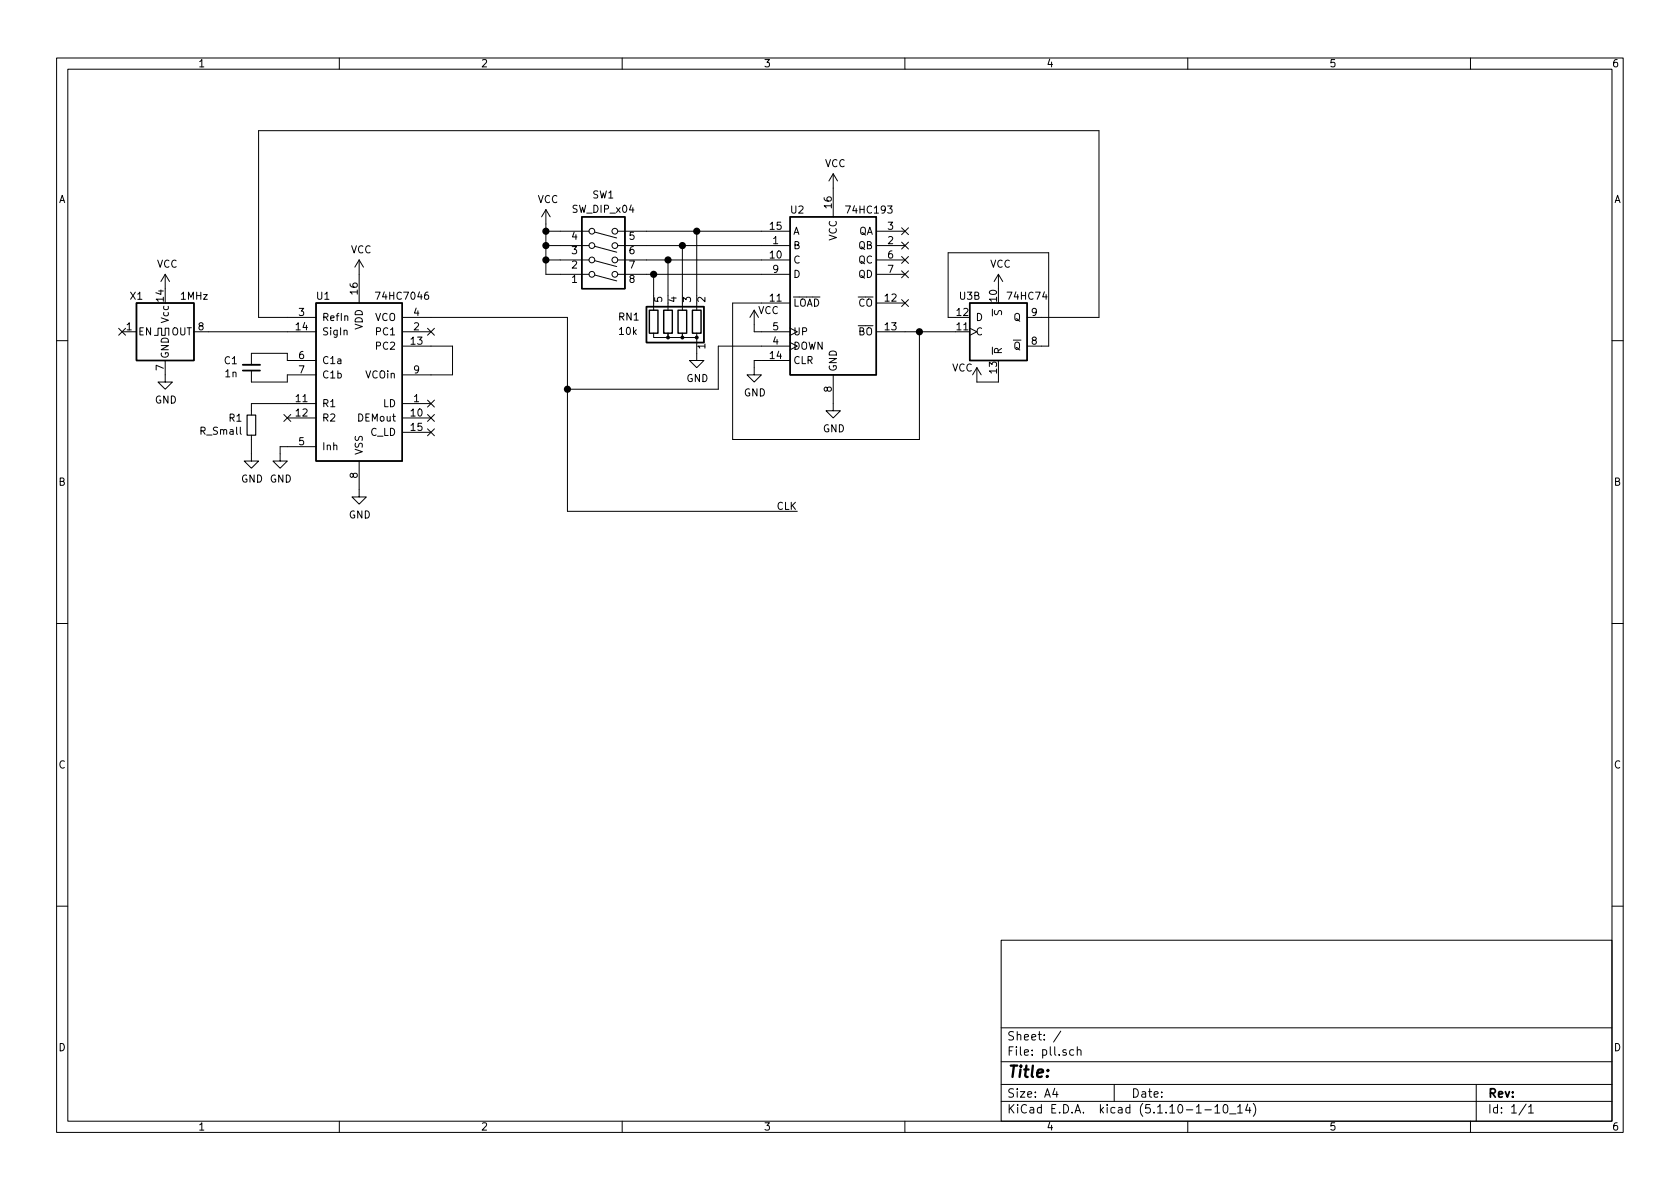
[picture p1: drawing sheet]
EESchema Schematic File Version 4
EELAYER 30 0
EELAYER END
$Descr A4 11693 8268
encoding utf-8
Sheet 1 1
Title ""
Date ""
Rev ""
Comp ""
Comment1 ""
Comment2 ""
Comment3 ""
Comment4 ""
$EndDescr
$Comp
L power:GND #PWR02
U 1 1
P 1150 2600
F 0 "#PWR02" H 1150 2350 50  0001 C CNN
F 1 "GND" H 1155 2427 50  0000 C CNN
F 2 "" H 1150 2600 50  0001 C CNN
F 3 "" H 1150 2600 50  0001 C CNN
	1    1150 2600
	1    0    0    -1  
$EndComp
$Comp
L power:VCC #PWR01
U 1 1
P 1150 2000
F 0 "#PWR01" H 1150 1850 50  0001 C CNN
F 1 "VCC" H 1165 2173 50  0000 C CNN
F 2 "" H 1150 2000 50  0001 C CNN
F 3 "" H 1150 2000 50  0001 C CNN
	1    1150 2000
	1    0    0    -1  
$EndComp
NoConn ~ 850  2300
$Comp
L Oscillator:CXO_DIP14 X1
U 1 1
P 1150 2300
F 0 "X1" H 900 2550 50  0000 L CNN
F 1 "1MHz" H 1250 2550 50  0000 L CNN
F 2 "Oscillator:Oscillator_DIP-14" H 1600 1950 50  0001 C CNN
F 3 "https://cdn-reichelt.de/documents/datenblatt/B400/OSZI.pdf" H 1050 2300 50  0001 C CNN
	1    1150 2300
	1    0    0    -1  
$EndComp
$Comp
L 74xx:74LS193 U2
U 1 1
P 5800 2000
F 0 "U2" H 5550 2550 50  0000 C CNN
F 1 "74HC193" H 6050 2550 50  0000 C CNN
F 2 "" H 5800 2000 50  0001 C CNN
F 3 "https://www.ti.com/lit/ds/symlink/cd54hc193.pdf" H 5800 2000 50  0001 C CNN
	1    5800 2000
	1    0    0    -1  
$EndComp
Wire Wire Line
	6400 2300 6400 3050
Wire Wire Line
	6400 3050 5100 3050
$Comp
L power:VCC #PWR011
U 1 1
P 5800 1300
F 0 "#PWR011" H 5800 1150 50  0001 C CNN
F 1 "VCC" H 5815 1473 50  0000 C CNN
F 2 "" H 5800 1300 50  0001 C CNN
F 3 "" H 5800 1300 50  0001 C CNN
	1    5800 1300
	1    0    0    -1  
$EndComp
$Comp
L power:GND #PWR012
U 1 1
P 5800 2800
F 0 "#PWR012" H 5800 2550 50  0001 C CNN
F 1 "GND" H 5805 2627 50  0000 C CNN
F 2 "" H 5800 2800 50  0001 C CNN
F 3 "" H 5800 2800 50  0001 C CNN
	1    5800 2800
	1    0    0    -1  
$EndComp
$Comp
L power:VCC #PWR09
U 1 1
P 5250 2250
F 0 "#PWR09" H 5250 2100 50  0001 C CNN
F 1 "VCC" H 5350 2350 50  0000 C CNN
F 2 "" H 5250 2250 50  0001 C CNN
F 3 "" H 5250 2250 50  0001 C CNN
	1    5250 2250
	1    0    0    -1  
$EndComp
Wire Wire Line
	5300 2300 5250 2300
Wire Wire Line
	5250 2300 5250 2250
$Comp
L power:GND #PWR010
U 1 1
P 5250 2550
F 0 "#PWR010" H 5250 2300 50  0001 C CNN
F 1 "GND" H 5255 2377 50  0000 C CNN
F 2 "" H 5250 2550 50  0001 C CNN
F 3 "" H 5250 2550 50  0001 C CNN
	1    5250 2550
	1    0    0    -1  
$EndComp
Wire Wire Line
	5250 2550 5250 2500
Wire Wire Line
	5250 2500 5300 2500
NoConn ~ 6300 2100
NoConn ~ 6300 1900
NoConn ~ 6300 1800
NoConn ~ 6300 1700
NoConn ~ 6300 1600
Wire Wire Line
	5100 2100 5300 2100
Wire Wire Line
	5100 3050 5100 2100
Wire Wire Line
	3800 1900 3900 1900
$Comp
L power:VCC #PWR07
U 1 1
P 3800 1550
F 0 "#PWR07" H 3800 1400 50  0001 C CNN
F 1 "VCC" H 3815 1723 50  0000 C CNN
F 2 "" H 3800 1550 50  0001 C CNN
F 3 "" H 3800 1550 50  0001 C CNN
	1    3800 1550
	1    0    0    -1  
$EndComp
Wire Wire Line
	3900 1800 3800 1800
Wire Wire Line
	3800 1800 3800 1900
Connection ~ 3800 1800
Wire Wire Line
	3800 1700 3900 1700
Wire Wire Line
	3800 1700 3800 1800
Connection ~ 3800 1700
Wire Wire Line
	3900 1600 3800 1600
Wire Wire Line
	3800 1550 3800 1600
Wire Wire Line
	3800 1600 3800 1700
Connection ~ 3800 1600
$Comp
L Device:R_Network04 RN1
U 1 1
P 4650 2250
F 0 "RN1" H 5000 2200 50  0000 R CNN
F 1 "10k" H 5000 2300 50  0000 R CNN
F 2 "Resistor_THT:R_Array_SIP5" V 4925 2250 50  0001 C CNN
F 3 "http://www.vishay.com/docs/31509/csc.pdf" H 4650 2250 50  0001 C CNN
	1    4650 2250
	-1   0    0    1   
$EndComp
Wire Wire Line
	4500 1900 4550 1900
Wire Wire Line
	4500 1800 4650 1800
Wire Wire Line
	4500 1700 4750 1700
Wire Wire Line
	4500 1600 4850 1600
Wire Wire Line
	4550 2050 4550 1900
Connection ~ 4550 1900
Wire Wire Line
	4550 1900 5300 1900
Wire Wire Line
	4650 2050 4650 1800
Connection ~ 4650 1800
Wire Wire Line
	4650 1800 5300 1800
Wire Wire Line
	4750 2050 4750 1700
Connection ~ 4750 1700
Wire Wire Line
	4750 1700 5300 1700
Wire Wire Line
	4850 2050 4850 1600
Connection ~ 4850 1600
Wire Wire Line
	4850 1600 5300 1600
$Comp
L power:GND #PWR08
U 1 1
P 4850 2450
F 0 "#PWR08" H 4850 2200 50  0001 C CNN
F 1 "GND" H 4855 2277 50  0000 C CNN
F 2 "" H 4850 2450 50  0001 C CNN
F 3 "" H 4850 2450 50  0001 C CNN
	1    4850 2450
	1    0    0    -1  
$EndComp
Wire Wire Line
	1450 2300 2000 2300
Wire Wire Line
	5000 2700 5000 2400
Wire Wire Line
	5000 2400 5300 2400
$Comp
L Switch:SW_DIP_x04 SW1
U 1 1
P 4200 1700
F 0 "SW1" H 4200 1350 50  0000 C CNN
F 1 "SW_DIP_x04" H 4200 1450 50  0000 C CNN
F 2 "" H 4200 1700 50  0001 C CNN
F 3 "~" H 4200 1700 50  0001 C CNN
	1    4200 1700
	1    0    0    1   
$EndComp
Wire Wire Line
	6300 2300 6400 2300
$Comp
L 74xx:74LS74 U3
U 2 1
P 6950 2300
F 0 "U3" H 6750 2550 50  0000 C CNN
F 1 "74HC74" H 7150 2550 50  0000 C CNN
F 2 "" H 6950 2300 50  0001 C CNN
F 3 "https://www.ti.com/lit/ds/symlink/sn74hc74.pdf" H 6950 2300 50  0001 C CNN
	2    6950 2300
	1    0    0    -1  
$EndComp
Wire Wire Line
	7250 2400 7300 2400
Wire Wire Line
	7300 2400 7300 1750
Wire Wire Line
	7300 1750 6600 1750
Wire Wire Line
	6600 1750 6600 2200
Wire Wire Line
	6600 2200 6650 2200
Wire Wire Line
	6400 2300 6650 2300
Connection ~ 6400 2300
Wire Wire Line
	6950 2650 6800 2650
Wire Wire Line
	6950 2650 6950 2600
$Comp
L power:VCC #PWR013
U 1 1
P 6800 2650
F 0 "#PWR013" H 6800 2500 50  0001 C CNN
F 1 "VCC" H 6700 2750 50  0000 C CNN
F 2 "" H 6800 2650 50  0001 C CNN
F 3 "" H 6800 2650 50  0001 C CNN
	1    6800 2650
	1    0    0    -1  
$EndComp
$Comp
L power:VCC #PWR014
U 1 1
P 6950 2000
F 0 "#PWR014" H 6950 1850 50  0001 C CNN
F 1 "VCC" H 6965 2173 50  0000 C CNN
F 2 "" H 6950 2000 50  0001 C CNN
F 3 "" H 6950 2000 50  0001 C CNN
	1    6950 2000
	1    0    0    -1  
$EndComp
$Comp
L AK's_Library:74HC7046 U1
U 1 1
P 2500 2600
F 0 "U1" H 2250 3150 50  0000 C CNN
F 1 "74HC7046" H 2800 3150 50  0000 C CNN
F 2 "" H 2500 2600 50  0001 C CNN
F 3 "https://www.ti.com/lit/ds/symlink/cd74hc7046a.pdf" H 2500 2600 50  0001 C CNN
	1    2500 2600
	1    0    0    -1  
$EndComp
$Comp
L power:VCC #PWR05
U 1 1
P 2500 1900
F 0 "#PWR05" H 2500 1750 50  0001 C CNN
F 1 "VCC" H 2515 2073 50  0000 C CNN
F 2 "" H 2500 1900 50  0001 C CNN
F 3 "" H 2500 1900 50  0001 C CNN
	1    2500 1900
	1    0    0    -1  
$EndComp
$Comp
L power:GND #PWR06
U 1 1
P 2500 3400
F 0 "#PWR06" H 2500 3150 50  0001 C CNN
F 1 "GND" H 2505 3227 50  0000 C CNN
F 2 "" H 2500 3400 50  0001 C CNN
F 3 "" H 2500 3400 50  0001 C CNN
	1    2500 3400
	1    0    0    -1  
$EndComp
$Comp
L power:GND #PWR04
U 1 1
P 1950 3150
F 0 "#PWR04" H 1950 2900 50  0001 C CNN
F 1 "GND" H 1955 2977 50  0000 C CNN
F 2 "" H 1950 3150 50  0001 C CNN
F 3 "" H 1950 3150 50  0001 C CNN
	1    1950 3150
	1    0    0    -1  
$EndComp
Wire Wire Line
	1950 3150 1950 3100
Wire Wire Line
	1950 3100 2000 3100
$Comp
L power:GND #PWR03
U 1 1
P 1750 3150
F 0 "#PWR03" H 1750 2900 50  0001 C CNN
F 1 "GND" H 1755 2977 50  0000 C CNN
F 2 "" H 1750 3150 50  0001 C CNN
F 3 "" H 1750 3150 50  0001 C CNN
	1    1750 3150
	1    0    0    -1  
$EndComp
$Comp
L Device:R_Small R1
U 1 1
P 1750 2950
F 0 "R1" H 1691 2904 50  0000 R CNN
F 1 "R_Small" H 1691 2995 50  0000 R CNN
F 2 "" H 1750 2950 50  0001 C CNN
F 3 "~" H 1750 2950 50  0001 C CNN
	1    1750 2950
	1    0    0    1   
$EndComp
Wire Wire Line
	1750 3150 1750 3050
Wire Wire Line
	1750 2850 1750 2800
Wire Wire Line
	1750 2800 2000 2800
NoConn ~ 2000 2900
NoConn ~ 3000 3000
NoConn ~ 3000 2900
NoConn ~ 3000 2800
NoConn ~ 3000 2300
$Comp
L Device:C_Small C1
U 1 1
P 1750 2550
F 0 "C1" H 1659 2504 50  0000 R CNN
F 1 "1n" H 1659 2595 50  0000 R CNN
F 2 "" H 1750 2550 50  0001 C CNN
F 3 "~" H 1750 2550 50  0001 C CNN
	1    1750 2550
	1    0    0    1   
$EndComp
Wire Wire Line
	2000 2650 2000 2600
Wire Wire Line
	1750 2650 2000 2650
Wire Wire Line
	2000 2500 2000 2450
Wire Wire Line
	2000 2450 1750 2450
Wire Wire Line
	3000 2600 3150 2600
Wire Wire Line
	3150 2600 3150 2400
Wire Wire Line
	3150 2400 3000 2400
Wire Wire Line
	7250 2200 7650 2200
Wire Wire Line
	7650 2200 7650 900 
Wire Wire Line
	7650 900  1800 900 
Wire Wire Line
	1800 900  1800 2200
Wire Wire Line
	1800 2200 2000 2200
Wire Wire Line
	3000 2200 3950 2200
Wire Wire Line
	3950 2200 3950 2700
Wire Wire Line
	3950 2700 5000 2700
Wire Wire Line
	3950 2700 3950 3550
Wire Wire Line
	3950 3550 5550 3550
Connection ~ 3950 2700
Text Label 5550 3550 2    50   ~ 0
CLK
$EndSCHEMATC
